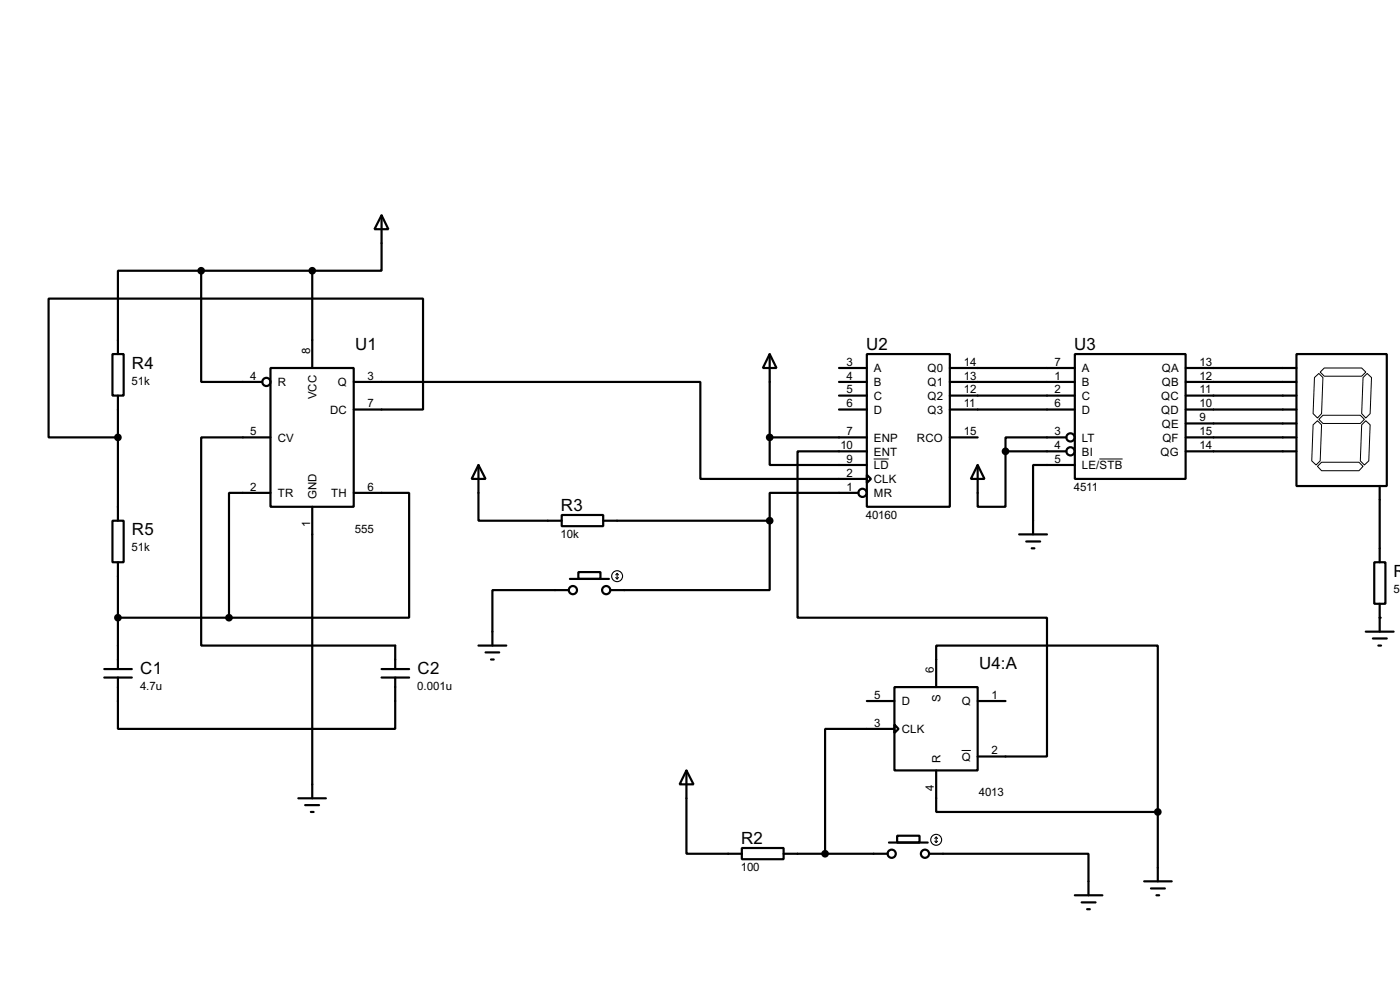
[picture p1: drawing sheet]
<svg xmlns="http://www.w3.org/2000/svg" width="256mm" height="180mm" viewBox="0 0 256 180" stroke-linecap="round" stroke-linejoin="round" font-family="sans-serif">
<g fill="none" stroke="#000" stroke-width=".4">
<path d="M69.9 39.4l1.3 2.6h-2.6zM69.9 39.4v10.2h-12.7M36.9 49.6h-15.3v15.2M36.9 49.6v20.3h11.2M36.9 49.6h20.3M57.2 49.6v17.8M20.6 64.8h2.1v7.6h-2.1zM21.6 72.4v22.9M49.6 67.4h15.2v25.4h-15.2zM64.8 69.9h63.5v17.8h30.5M64.8 75h12.7v-20.3h-68.6v25.4h12.7M141 64.8l1.3 2.6h-2.5z"/>
<path d="M141 64.8v15.3M153.7 67.4h5.1M153.7 69.9h5.1M153.7 72.4h5.1M153.7 75h5.1M158.8 64.8h15.2v28h-15.2zM174 67.4h22.9M174 69.9h22.9M174 72.4h22.9M174 75h22.9M196.9 64.8h20.3v22.9h-20.3zM217.2 67.4h20.3"/>
<path d="M217.2 69.9h20.3M217.2 72.4h20.3M217.2 75h20.3M217.2 77.5h20.3M237.5 64.8h16.6v24.2h-16.6zM20.6 95.3h2.1v7.6h-2.1zM49.6 80.1h-12.7v38.1h35.5v4.3M49.6 90.2h-7.6v22.9M57.2 92.8v53.3M64.8 90.2h10.2v22.9h-33M87.7 85.1l1.3 2.6h-2.6zM87.7 85.1v10.2h15.2"/>
<path d="M102.9 94.3h7.6v2h-7.6zM110.5 95.3h30.5M141 80.1v5h17.8M141 95.3v12.7h-29.2M141 80.1h17.8M157.3 90.2h-16.3v5.1M158.8 86.9l.8 .8-.8 .7zM158.8 82.6h-12.7v30.5h45.7v25.4h-12.7M174 80.1h5.1M179.1 85.1l1.3 2.6h-2.5zM184.2 82.6v10.2h-5.1v-7.7M184.2 82.6h11.2"/>
<path d="M186.7 97.8h5.1M188 99.1h2.6M195.4 80.1h-11.2v2.5M196.9 85.1h-7.6v12.7M217.2 80.1h20.3M217.2 82.6h20.3M252.8 89v13.9M21.6 102.9v19.6M21.6 113.1h20.4M87.7 118.2h5.1M89 119.4h2.5M104.2 108h-14v10.2"/>
<path d="M104.4 106h7.2M106 104.7h4v1.3h-4zM189 100.4h.5M250.2 115.6h5.1M251.5 116.9h2.6M251.8 102.9h2v7.6h-2zM252.5 118.2h.5M252.8 110.5v5.1M19.1 122.5h5.1M19.1 124h5.1M21.6 124v9.4h50.8v-9.4M69.9 122.5h5.1"/>
<path d="M69.9 124h5.1M90 120.7h.5M158.8 128.3h5.1M163.9 125.8h15.2v15.2h-15.2zM163.9 132.6l.7 .8-.7 .8zM163.9 133.4h-12.7v22.9M171.5 125.8v-7.6h40.6v30.4M179.1 128.3h5.1M54.7 146.1h5M55.9 147.4h2.6M57 148.6h.5M125.8 141l1.3 2.6h-2.6z"/>
<path d="M125.8 141v15.3h10.1M135.9 155.2h7.7v2.1h-7.7zM143.6 156.3h19M162.9 154.2h7.1M164.4 153h4.1v1.2h-4.1zM170.2 156.3h29.2v7.6M171.5 141v7.6h40.6M212.1 148.6v12.7M196.9 163.9h5.1M198.2 165.2h2.5M199.2 166.4h.5M209.6 161.3h5.1"/>
<path d="M210.9 162.6h2.5M211.9 163.9h.5"/>
<circle cx="48.8" cy="69.9" r=".75"/>
<circle cx="158" cy="90.2" r=".75"/>
<circle cx="196.1" cy="82.6" r=".75"/>
<circle cx="196.1" cy="80.1" r=".75"/>
<circle cx="104.9" cy="108" r=".75"/>
<circle cx="111" cy="108" r=".75"/>
<circle cx="163.3" cy="156.3" r=".75"/>
<circle cx="169.4" cy="156.3" r=".75"/>
</g>
<circle cx="252.8" cy="113.1" r=".2" fill="#000"/>
<path d="M240.6 77.8l.8-.8 .7 .8-.2 6.6-.8 .7-.8-.7zM240.8 69.1l.8-.7 .8 .7-.3 6.6-.7 .8-.8-.8zM241.6 76.8l.8-.8h6.8l.8 .8-.8 .7h-6.8zM241.9 68.1l.7-.7h6.9l.7 .7-.7 .8h-6.9zM249.5 77.8l.7-.8 .8 .8-.2 6.6-.8 .7-.8-.7zM250.5 68.4l.8 .7-.3 6.6-.8 .8-.7-.8 .2-6.6zM160.1 84h2.7M201.4 84h4.3M241.4 85.4l.7-.8h6.9l.7 .8-.7 .8h-6.9zM176.2 137.4h1.7" fill="none" stroke="#000" stroke-width=".18"/>
<g fill="#000" stroke="#000" stroke-width=".4">
<circle cx="36.8" cy="49.6" r=".5"/>
<circle cx="57.2" cy="49.6" r=".5"/>
<circle cx="21.6" cy="80.1" r=".5"/>
<circle cx="141" cy="80.1" r=".5"/>
<circle cx="141" cy="95.3" r=".5"/>
<circle cx="184.2" cy="82.6" r=".5"/>
<circle cx="21.6" cy="113.1" r=".5"/>
<circle cx="41.9" cy="113.1" r=".5"/>
<circle cx="151.1" cy="156.3" r=".5"/>
<circle cx="212.1" cy="148.6" r=".5"/>
</g>
<g fill="none" stroke="#000" stroke-width=".2">
<path d="M112.8 105.7l.3 .3M113.1 105v1M113.1 105l-.3 .2M113.1 105l.2 .2M113.3 105.7l-.2 .3M171.3 154l.2 .2M171.5 153.2v1M171.5 153.2l-.2 .3M171.5 153.2l.3 .3M171.8 154l-.3 .2"/>
<circle cx="113" cy="105.5" r="1"/>
<circle cx="171.5" cy="153.7" r="1"/>
</g>
<g font-size="3.5">
<text x="65.1" y="64">U1</text>
<text x="158.7" y="64">U2</text>
<text x="196.8" y="64">U3</text>
<text x="24.2" y="67.5">R4</text>
<text x="102.8" y="93.5">R3</text>
<text x="24.2" y="98">R5</text>
<text x="255.3" y="105.6">R</text>
<text x="25.7" y="123.4">C1</text>
<text x="76.5" y="123.4">C2</text>
<text x="179.4" y="122.4">U4:A</text>
<text x="135.8" y="154.4">R2</text>
</g>
<g font-size="2.4">
<text x="56.8" y="64.8" transform="rotate(-90 56.8 64.8)">8</text>
<text x="24.1" y="70.4">51k</text>
<text x="45.9" y="69.5">4</text>
<text x="50.9" y="70.7">R</text>
<text x="61.9" y="70.7">Q</text>
<text x="67.4" y="69.5">3</text>
<text x="155.1" y="67">3</text>
<text x="155.1" y="69.5">4</text>
<text x="155.1" y="72">5</text>
<text x="160.1" y="68.1">A</text>
<text x="160.1" y="70.7">B</text>
<text x="169.9" y="68.1">Q0</text>
<text x="169.9" y="70.7">Q1</text>
<text x="176.6" y="67">14</text>
<text x="176.6" y="69.5">13</text>
<text x="176.6" y="72">12</text>
<text x="193.2" y="67">7</text>
<text x="193.2" y="69.5">1</text>
<text x="193.2" y="72">2</text>
<text x="198.2" y="68.1">A</text>
<text x="198.2" y="70.7">B</text>
<text x="212.8" y="68.1">QA</text>
<text x="212.8" y="70.7">QB</text>
<text x="219.8" y="67">13</text>
<text x="219.8" y="69.5">12</text>
<text x="219.8" y="72">11</text>
<text x="58" y="73.1" transform="rotate(-90 58 73.1)">VCC</text>
<text x="60.5" y="75.8">DC</text>
<text x="67.4" y="74.6">7</text>
<text x="155.1" y="74.6">6</text>
<text x="160.1" y="73.2">C</text>
<text x="160.1" y="75.8">D</text>
<text x="169.9" y="73.2">Q2</text>
<text x="169.9" y="75.8">Q3</text>
<text x="176.6" y="74.6">11</text>
<text x="193.2" y="74.6">6</text>
<text x="198.2" y="73.2">C</text>
<text x="198.2" y="75.8">D</text>
<text x="212.7" y="73.2">QC</text>
<text x="212.7" y="75.8">QD</text>
<text x="219.8" y="74.6">10</text>
<text x="219.8" y="77.1">9</text>
<text x="45.9" y="79.7">5</text>
<text x="50.9" y="80.8">CV</text>
<text x="154" y="82.2">10</text>
<text x="155.1" y="79.7">7</text>
<text x="160.1" y="80.8">ENP</text>
<text x="160.1" y="83.4">ENT</text>
<text x="168" y="80.8">RCO</text>
<text x="176.6" y="79.7">15</text>
<text x="193.2" y="79.7">3</text>
<text x="193.2" y="82.2">4</text>
<text x="198.2" y="80.8">LT</text>
<text x="198.2" y="83.4">BI</text>
<text x="212.6" y="83.4">QG</text>
<text x="212.8" y="78.3">QE</text>
<text x="212.9" y="80.8">QF</text>
<text x="219.8" y="79.7">15</text>
<text x="219.8" y="82.2">14</text>
<text x="45.9" y="89.8">2</text>
<text x="67.4" y="89.8">6</text>
<text x="155.1" y="84.7">9</text>
<text x="155.1" y="87.3">2</text>
<text x="155.1" y="89.8">1</text>
<text x="160.1" y="85.9">LD</text>
<text x="160.1" y="88.5">CLK</text>
<text x="193.2" y="84.7">5</text>
<text x="196.7" y="89.9">4511</text>
<text x="198.2" y="85.9">LE/STB</text>
<text x="50.9" y="91">TR</text>
<text x="58" y="91.4" transform="rotate(-90 58 91.4)">GND</text>
<text x="60.7" y="91">TH</text>
<text x="158.6" y="95">40160</text>
<text x="160.1" y="91">MR</text>
<text x="24.1" y="100.9">51k</text>
<text x="56.8" y="96.5" transform="rotate(-90 56.8 96.5)">1</text>
<text x="65" y="97.5">555</text>
<text x="102.7" y="98.5">10k</text>
<text x="255.3" y="108.5">50</text>
<text x="171.1" y="123.2" transform="rotate(-90 171.1 123.2)">6</text>
<text x="25.7" y="126.3">4.7u</text>
<text x="76.5" y="126.3">0.001u</text>
<text x="160.2" y="127.9">5</text>
<text x="165.2" y="129.1">D</text>
<text x="172.3" y="128.5" transform="rotate(-90 172.3 128.5)">S</text>
<text x="176.2" y="129.1">Q</text>
<text x="181.7" y="127.9">1</text>
<text x="160.2" y="133">3</text>
<text x="165.2" y="134.2">CLK</text>
<text x="172.3" y="139.7" transform="rotate(-90 172.3 139.7)">R</text>
<text x="176.2" y="139.3">Q</text>
<text x="181.7" y="138.1">2</text>
<text x="171.1" y="144.7" transform="rotate(-90 171.1 144.7)">4</text>
<text x="179.3" y="145.8">4013</text>
<text x="135.7" y="159.5">100</text>
</g>
</svg>
